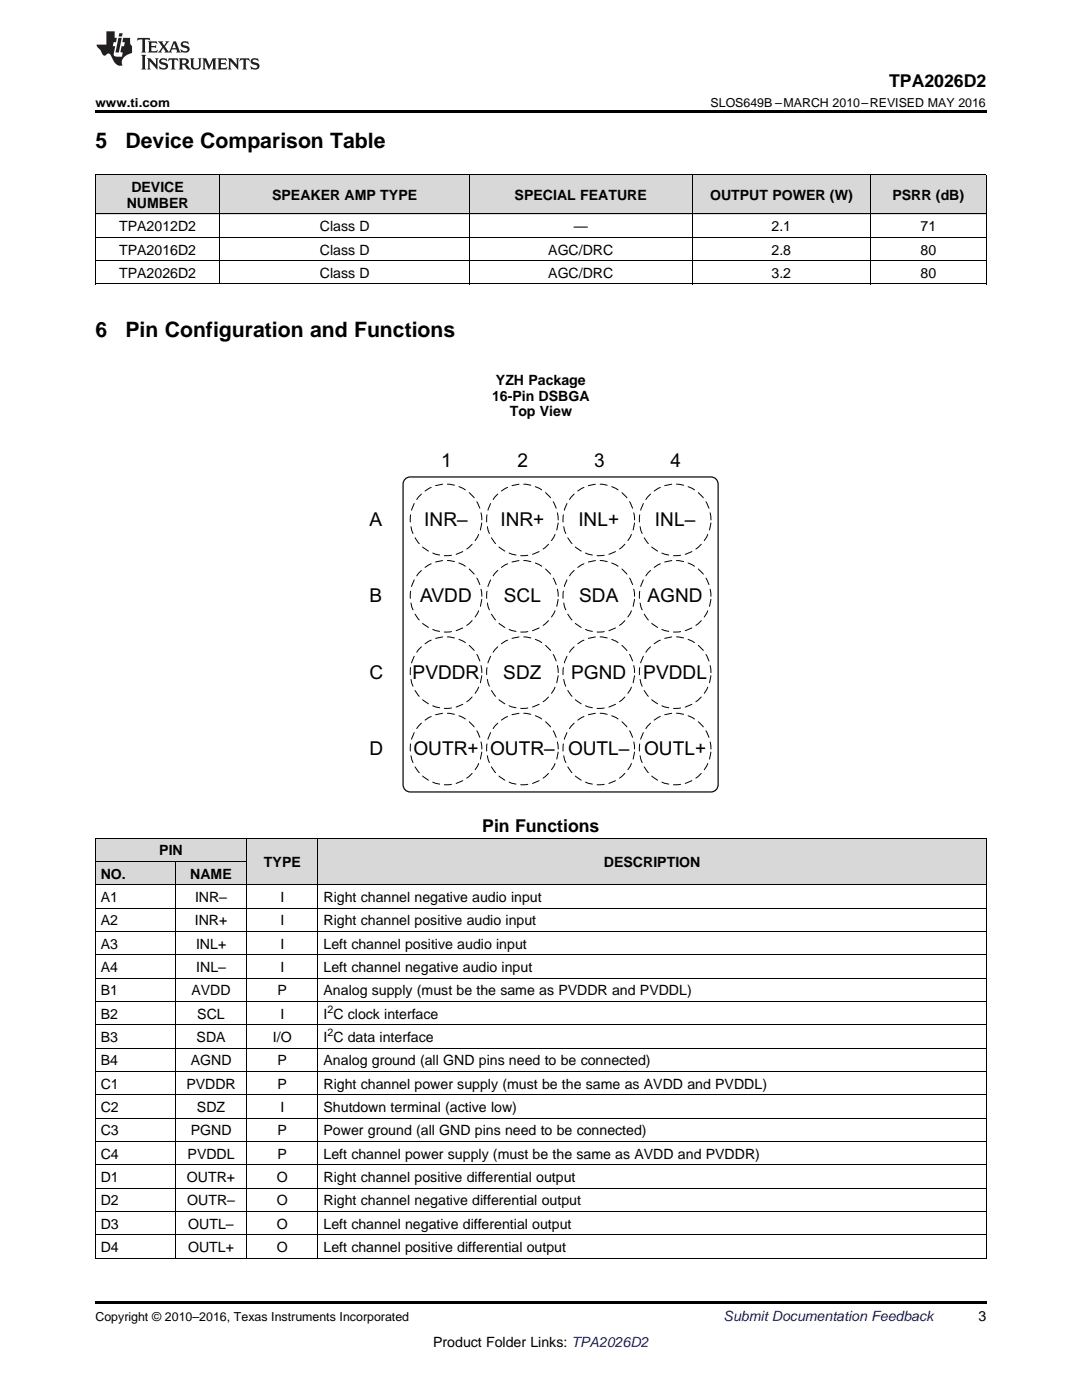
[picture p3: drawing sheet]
<svg xmlns="http://www.w3.org/2000/svg" width="216mm" height="279mm" viewBox="0 0 216 279" stroke-linecap="round" stroke-linejoin="round" font-family="sans-serif">
<g fill="#d8d8d8">
<path d="M49.2 167.3h14.3v9.3h-14.3z"/>
<path d="M63.5 167.3h133.3v9.3h-133.3z"/>
<path d="M19 172h16v4.6h-16z"/>
<path d="M35 172h14.2v4.6h-14.2z"/>
<path d="M19 167.3h16v4.7h-16z"/>
<path d="M35 167.3h14.2v4.7h-14.2z"/>
<path d="M19 34.9h24.9v7.9h-24.9z"/>
<path d="M43.9 34.9h49.8v7.9h-49.8z"/>
<path d="M93.7 34.9h44.4v7.9h-44.4z"/>
<path d="M138.1 34.9h35.6v7.9h-35.6z"/>
<path d="M173.7 34.9h23.1v7.9h-23.1z"/>
</g>
<path d="M19 251.1h.2zM49.1 251.1h.1zM63.4 251.1h.1zM196.7 251.1h.1zM19 259.7h177.8v.5h-177.8z" fill="#000"/>
<g fill="none" stroke="#000" stroke-width=".2">
<path d="M19 176.6h177.8M19 171.9h30.2M19 167.3h177.8M19.1 167.3v83.8M35 171.9v79.2M49.2 167.3v83.8M63.4 167.3v83.8M196.8 167.3v83.8M19 199.9h177.8M19 195.2h177.8M19 190.6h177.8M19 185.9h177.8"/>
<path d="M19 181.2h177.8M19 218.5h177.8M19 213.8h177.8M19 209.2h177.8M19 204.5h177.8M19 237.1h177.8M19 232.5h177.8M19 227.8h177.8M19 223.1h177.8M19 251.1h177.8M19 246.4h177.8M19 241.8h177.8"/>
</g>
<path d="M80.7 95.8l.7-.5 .5-.1h60a1.43 1.43 0 0 1 1.4 1.4v60a1.43 1.43 0 0 1-1.4 1.5h-60a1.43 1.43 0 0 1-1.5-1.5v-60z" fill="none" stroke="#000" stroke-width=".24"/>
<path d="M145.7 86.1h2.4v2.4h-2.4zM67.8 155.4h2.4v2.4h-2.4z" fill="none" stroke="#fff" stroke-width=".24"/>
<circle cx="89" cy="103.8" r="7.1" fill="#fff"/>
<circle cx="89" cy="103.8" r="7.1" fill="none" stroke="#000" stroke-width=".2" stroke-dasharray="1.4 1"/>
<circle cx="104.2" cy="103.8" r="7.1" fill="#fff"/>
<circle cx="104.2" cy="103.8" r="7.1" fill="none" stroke="#000" stroke-width=".2" stroke-dasharray="1.4 1"/>
<circle cx="119.5" cy="103.8" r="7.1" fill="#fff"/>
<circle cx="119.5" cy="103.8" r="7.1" fill="none" stroke="#000" stroke-width=".2" stroke-dasharray="1.4 1"/>
<circle cx="134.7" cy="103.8" r="7.1" fill="#fff"/>
<circle cx="134.7" cy="103.8" r="7.1" fill="none" stroke="#000" stroke-width=".2" stroke-dasharray="1.4 1"/>
<circle cx="89" cy="119" r="7.1" fill="#fff"/>
<circle cx="89" cy="119" r="7.1" fill="none" stroke="#000" stroke-width=".2" stroke-dasharray="1.4 1"/>
<circle cx="104.2" cy="119" r="7.1" fill="#fff"/>
<circle cx="104.2" cy="119" r="7.1" fill="none" stroke="#000" stroke-width=".2" stroke-dasharray="1.4 1"/>
<circle cx="119.5" cy="119" r="7.1" fill="#fff"/>
<circle cx="119.5" cy="119" r="7.1" fill="none" stroke="#000" stroke-width=".2" stroke-dasharray="1.4 1"/>
<circle cx="134.7" cy="119" r="7.1" fill="#fff"/>
<circle cx="134.7" cy="119" r="7.1" fill="none" stroke="#000" stroke-width=".2" stroke-dasharray="1.4 1"/>
<circle cx="89" cy="134.2" r="7.1" fill="#fff"/>
<circle cx="89" cy="134.2" r="7.1" fill="none" stroke="#000" stroke-width=".2" stroke-dasharray="1.4 1"/>
<circle cx="104.2" cy="134.2" r="7.1" fill="#fff"/>
<circle cx="104.2" cy="134.2" r="7.1" fill="none" stroke="#000" stroke-width=".2" stroke-dasharray="1.4 1"/>
<circle cx="119.5" cy="134.2" r="7.1" fill="#fff"/>
<circle cx="119.5" cy="134.2" r="7.1" fill="none" stroke="#000" stroke-width=".2" stroke-dasharray="1.4 1"/>
<circle cx="134.7" cy="134.2" r="7.1" fill="#fff"/>
<circle cx="134.7" cy="134.2" r="7.1" fill="none" stroke="#000" stroke-width=".2" stroke-dasharray="1.4 1"/>
<circle cx="89" cy="149.5" r="7.1" fill="#fff"/>
<circle cx="89" cy="149.5" r="7.1" fill="none" stroke="#000" stroke-width=".2" stroke-dasharray="1.4 1"/>
<circle cx="104.2" cy="149.5" r="7.1" fill="#fff"/>
<circle cx="104.2" cy="149.5" r="7.1" fill="none" stroke="#000" stroke-width=".2" stroke-dasharray="1.4 1"/>
<circle cx="119.5" cy="149.5" r="7.1" fill="#fff"/>
<circle cx="119.5" cy="149.5" r="7.1" fill="none" stroke="#000" stroke-width=".2" stroke-dasharray="1.4 1"/>
<circle cx="134.7" cy="149.5" r="7.1" fill="#fff"/>
<circle cx="134.7" cy="149.5" r="7.1" fill="none" stroke="#000" stroke-width=".2" stroke-dasharray="1.4 1"/>
<path d="M19 34.9h177.8v21.8M19.1 34.9v21.8M43.9 34.9v21.8M93.6 34.9v21.8M138.1 34.9v21.8M173.7 34.9v21.8M19 56.7h177.8M19 52h177.8M19 47.4h177.8M19 42.7h177.8" fill="none" stroke="#000" stroke-width=".2"/>
<path d="M19 22h177.8v.5h-177.8zM19 56.7h.2zM93.6 56.7h.1zM138 56.7h.1zM173.6 56.7h.1zM196.7 56.7h.1z" fill="#000"/>
<g fill="#231f20">
<path d="M27.5 7.6l-.1 .5 .4-.2h.6v.1v2.1l-.2 .4h1l-.3-.4v-2.1l.1-.1h.5l.5 .2-.2-.5zM29.5 8.3l.2 .3v1.5l-.2 .4h1.8l.2-.6a1.04 1.04 0 0 1-1.3 .2v-.7h.6l.3 .2v-.6l-.3 .2h-.6v-.6l.8-.1 .4 .3-.2-.5zM31.5 8.3l.9 1.1-.9 1.1h.8l-.2-.2 .5-.7 .4 .7-.2 .2h1.5l-.1-.2 .1-.4h.9l.1 .4-.2 .2h1l-.3-.3-.7-1.9h-.5l-.9 2-.8-1 .9-1h-.8l.1 .3-.3 .5-.4-.6 .2-.2zM34.7 8.6l.4 1h-.7zM36.3 8.4a.63 .63 0 0 0-.2 .7 .63 .63 0 0 0 .6 .4l.6 .2 .1 .2a.75 .75 0 0 1-.7 .4 .75 .75 0 0 1-.6-.5l.1 .7 .1-.1a1.11 1.11 0 0 0 1.5-.6 1.13 1.13 0 0 0-1.2-.8l-.1-.4a1.04 1.04 0 0 1 1.2 .2l-.2-.5-.1 .1-.5-.2zM28.2 10.9l.2 .4v2.2l-.2 .4h1l-.3-.4v-2.2l.3-.4zM29.3 11.6l.3 .4v1.5l-.3 .4h.8l-.2-.4v-1.3l1.5 1.7v-1.9l.2-.4h-.7l.2 .4v.9l-1.1-1.3zM32 11.8a.62 .62 0 0 0-.2 .7 .62 .62 0 0 0 .6 .4l.6 .1 .1 .3a.76 .76 0 0 1-.7 .3 .76 .76 0 0 1-.6-.4l.1 .7 .1-.1a1.11 1.11 0 0 0 1.5-.6 1.13 1.13 0 0 0-1.2-.8l-.1-.4a1.04 1.04 0 0 1 1.2 .2l-.2-.6-.1 .1-.5-.1zM33.7 11.6l-.2 .6a.61 .61 0 0 1 .8-.3v1.6l-.2 .4h.9l-.2-.4v-1.6a.63 .63 0 0 1 .8 .3l-.2-.6zM35.6 11.6l.3 .4v1.5l-.3 .4h1l-.2-.2v-.8l.5 .2a.76 .76 0 0 0 1.2 .7l-1-1a.58 .58 0 0 0 .6-.5 .58 .58 0 0 0-.5-.6zM36.4 11.9h.1a.45 .45 0 0 1 .5 .1 .45 .45 0 0 1 .1 .5l-.7 .2zM37.9 11.6l.2 .2a2.17 2.17 0 0 0 .3 1.9 .99 .99 0 0 0 1.6-.6v-1.1l.2-.4h-.7l.2 .2a1.92 1.92 0 0 1-.2 1.8 .6 .6 0 0 1-.9-.5v-1.1l.2-.4zM40.4 11.6l.2 .4v1.5l-.2 .4h.7l-.2-.4v-1.4l.8 1.8 .8-1.8v1.4l-.2 .4h.9l-.2-.4v-1.5l.2-.4h-.8l-.6 1.5-.6-1.5zM43.4 11.6l.2 .4v1.5l-.2 .4h1.8l.2-.6a1.04 1.04 0 0 1-1.3 .1v-.6h.5l.4 .2v-.6l-.4 .2h-.5v-.7h.8l.3 .3-.1-.6zM45.5 11.6l.2 .4v1.5l-.2 .4h.7l-.2-.4v-1.3l1.5 1.7v-1.9l.2-.4h-.7l.2 .4v.9l-1.1-1.3zM47.9 11.6l-.1 .6a.61 .61 0 0 1 .8-.3v1.6l-.3 .4h1l-.3-.4 .1-1.6a.63 .63 0 0 1 .7 .3l-.1-.6zM50.2 11.8a.62 .62 0 0 0-.2 .7 .62 .62 0 0 0 .6 .4l.6 .1 .2 .3a.76 .76 0 0 1-.8 .3 .76 .76 0 0 1-.6-.4l.1 .7 .2-.1a1.11 1.11 0 0 0 1.5-.6 1.13 1.13 0 0 0-1.3-.8l-.1-.4a1.04 1.04 0 0 1 1.2 .2l-.1-.6-.2 .1-.5-.1z"/>
<path d="M21.2 6.3v2.6h-1.9l.1 .4 .7 .9a.91 .91 0 0 0 1 .8 .56 .56 0 0 1 .5-.3 .56 .56 0 0 1 .5 .3l.4 .8a1.53 1.53 0 0 0 1.9 1.2 1.54 1.54 0 0 1 1-2.1l.9-.3v-1.4a1.52 1.52 0 0 1-.3-1.6h-1.4l-.2 .8h.5l-.2 .8h-.4l-.2 1v.2l.4 .1-.2 .8a1.93 1.93 0 0 1-1.6-.3l.3-1.8h-.5l.2-.8h.4l.2-.8h-.4v-1.3zM23.6 7.6l-.6 2.9h.7l.6-2.9zM23.8 6.6l-.1 .7h.6l.2-.7z"/>
</g>
<g font-size="4.2">
<text x="19" y="29.6">5</text>
<text x="25" y="29.6">Device Comparison Table</text>
<text x="19" y="67.2">6</text>
<text x="25" y="67.2">Pin Configuration and Functions</text>
</g>
<g font-size="3.8">
<text x="88" y="93.3">1</text>
<text x="103.3" y="93.3">2</text>
<text x="118.5" y="93.3">3</text>
<text x="133.8" y="93.3">4</text>
<text x="73.8" y="105">A</text>
<text x="84.7" y="105">INR–</text>
<text x="99.8" y="105">INR+</text>
<text x="115.4" y="105">INL+</text>
<text x="130.7" y="105">INL–</text>
<text x="73.8" y="120.2">B</text>
<text x="83.8" y="120.2">AVDD</text>
<text x="100.5" y="120.2">SCL</text>
<text x="115.6" y="120.2">SDA</text>
<text x="129.2" y="120.2">AGND</text>
<text x="73.8" y="135.4">C</text>
<text x="82.3" y="135.4">PVDDR</text>
<text x="100.4" y="135.4">SDZ</text>
<text x="114" y="135.4">PGND</text>
<text x="128.4" y="135.4">PVDDL</text>
<text x="73.8" y="150.7">D</text>
<text x="82.5" y="150.7">OUTR+ OUTR– OUTL–</text>
<text x="128.5" y="150.7">OUTL+</text>
</g>
<g font-size="3.5">
<text x="177.4" y="17.3">TPA2026D2</text>
<text x="96.2" y="166.1">Pin Functions</text>
</g>
<g font-size="2.8">
<text x="25.3" y="41.5">NUMBER</text>
<text x="26.2" y="38.3">DEVICE</text>
<text x="54.3" y="39.9">SPEAKER AMP TYPE</text>
<text x="102.7" y="39.9">SPECIAL FEATURE</text>
<text x="141.7" y="39.9">OUTPUT POWER (W)</text>
<text x="178.1" y="39.9">PSRR (dB)</text>
<text x="23.8" y="46.1">TPA2012D2</text>
<text x="63.8" y="46.1">Class D</text>
<text x="114.5" y="46.1">—</text>
<text x="154" y="46.1">2.1</text>
<text x="183.7" y="46.1">71</text>
<text x="23.8" y="50.8">TPA2016D2</text>
<text x="63.8" y="50.8">Class D</text>
<text x="109.4" y="50.8">AGC/DRC</text>
<text x="154" y="50.8">2.8</text>
<text x="183.7" y="50.8">80</text>
<text x="23.8" y="55.5">TPA2026D2</text>
<text x="63.8" y="55.5">Class D</text>
<text x="109.4" y="55.5">AGC/DRC</text>
<text x="154" y="55.5">3.2</text>
<text x="183.7" y="55.5">80</text>
<text x="99" y="76.8">YZH Package</text>
<text x="98.2" y="79.9">16-Pin DSBGA</text>
<text x="101.7" y="83.1">Top View</text>
<text x="31.8" y="170.7">PIN</text>
<text x="52.7" y="173">TYPE</text>
<text x="120.5" y="173">DESCRIPTION</text>
<text x="20.1" y="175.4">NO.</text>
<text x="38" y="175.4">NAME</text>
<text x="20.1" y="180">A1</text>
<text x="20.1" y="184.7">A2</text>
<text x="38.9" y="184.7">INR+</text>
<text x="38.9" y="180">INR–</text>
<text x="56" y="180">I</text>
<text x="56" y="184.7">I</text>
<text x="64.6" y="180">Right channel negative audio input</text>
<text x="64.6" y="184.7">Right channel positive audio input</text>
<text x="20.1" y="189.3">A3</text>
<text x="39.1" y="189.3">INL+</text>
<text x="56" y="189.3">I</text>
<text x="64.6" y="189.3">Left channel positive audio input</text>
<text x="20.1" y="194">A4</text>
<text x="39.2" y="194">INL–</text>
<text x="56" y="194">I</text>
<text x="64.6" y="194">Left channel negative audio input</text>
<text x="20.1" y="198.6">B1</text>
<text x="20.1" y="203.3">B2</text>
<text x="38.2" y="198.6">AVDD</text>
<text x="39.4" y="203.3">SCL</text>
<text x="55.4" y="198.6">P</text>
<text x="56" y="203.3">I</text>
<text x="64.6" y="198.6">Analog supply (must be the same as PVDDR and PVDDL)</text>
<text x="64.6" y="203.3">I C clock interface</text>
<text x="20.1" y="208">B3</text>
<text x="39.2" y="208">SDA</text>
<text x="54.5" y="208">I/O</text>
<text x="64.6" y="208">I C data interface</text>
<text x="20.1" y="212.6">B4</text>
<text x="38.1" y="212.6">AGND</text>
<text x="55.4" y="212.6">P</text>
<text x="64.6" y="212.6">Analog ground (all GND pins need to be connected)</text>
<text x="20.1" y="217.3">C1</text>
<text x="20.1" y="221.9">C2</text>
<text x="37.2" y="217.3">PVDDR</text>
<text x="39.3" y="221.9">SDZ</text>
<text x="55.4" y="217.3">P</text>
<text x="56" y="221.9">I</text>
<text x="64.6" y="217.3">Right channel power supply (must be the same as AVDD and PVDDL)</text>
<text x="64.6" y="221.9">Shutdown terminal (active low)</text>
<text x="20.1" y="226.6">C3</text>
<text x="38.1" y="226.6">PGND</text>
<text x="55.4" y="226.6">P</text>
<text x="64.6" y="226.6">Power ground (all GND pins need to be connected)</text>
<text x="20.1" y="231.2">C4</text>
<text x="37.4" y="231.2">PVDDL</text>
<text x="55.4" y="231.2">P</text>
<text x="64.6" y="231.2">Left channel power supply (must be the same as AVDD and PVDDR)</text>
<text x="20.1" y="235.9">D1</text>
<text x="37.3" y="235.9">OUTR+</text>
<text x="55.2" y="235.9">O</text>
<text x="64.6" y="235.9">Right channel positive differential output</text>
<text x="20.1" y="240.6">D2</text>
<text x="20.1" y="245.2">D3</text>
<text x="37.4" y="240.6">OUTR–</text>
<text x="37.6" y="245.2">OUTL–</text>
<text x="55.2" y="240.6">O</text>
<text x="55.2" y="245.2">O</text>
<text x="64.6" y="240.6">Right channel negative differential output</text>
<text x="64.6" y="245.2">Left channel negative differential output</text>
<text x="20.1" y="249.9">D4</text>
<text x="37.5" y="249.9">OUTL+</text>
<text x="55.2" y="249.9">O</text>
<text x="64.6" y="249.9">Left channel positive differential output</text>
<text x="195.3" y="263.6">3</text>
<text x="86.4" y="268.9">Product Folder Links: TPA2026D2</text>
</g>
<text font-size="2.8" fill="#0000c8" x="144.4" y="263.6">Submit Documentation Feedback</text>
<g font-size="2.5">
<text x="19" y="21.4">www.ti.com</text>
<text x="141.8" y="21.4">SLOS649B –MARCH 2010–REVISED MAY 2016</text>
<text x="19" y="263.6">Copyright © 2010–2016, Texas Instruments Incorporated</text>
</g>
<g font-size="2.1">
<text x="65.3" y="202.2">2</text>
<text x="65.3" y="206.8">2</text>
</g>
</svg>
